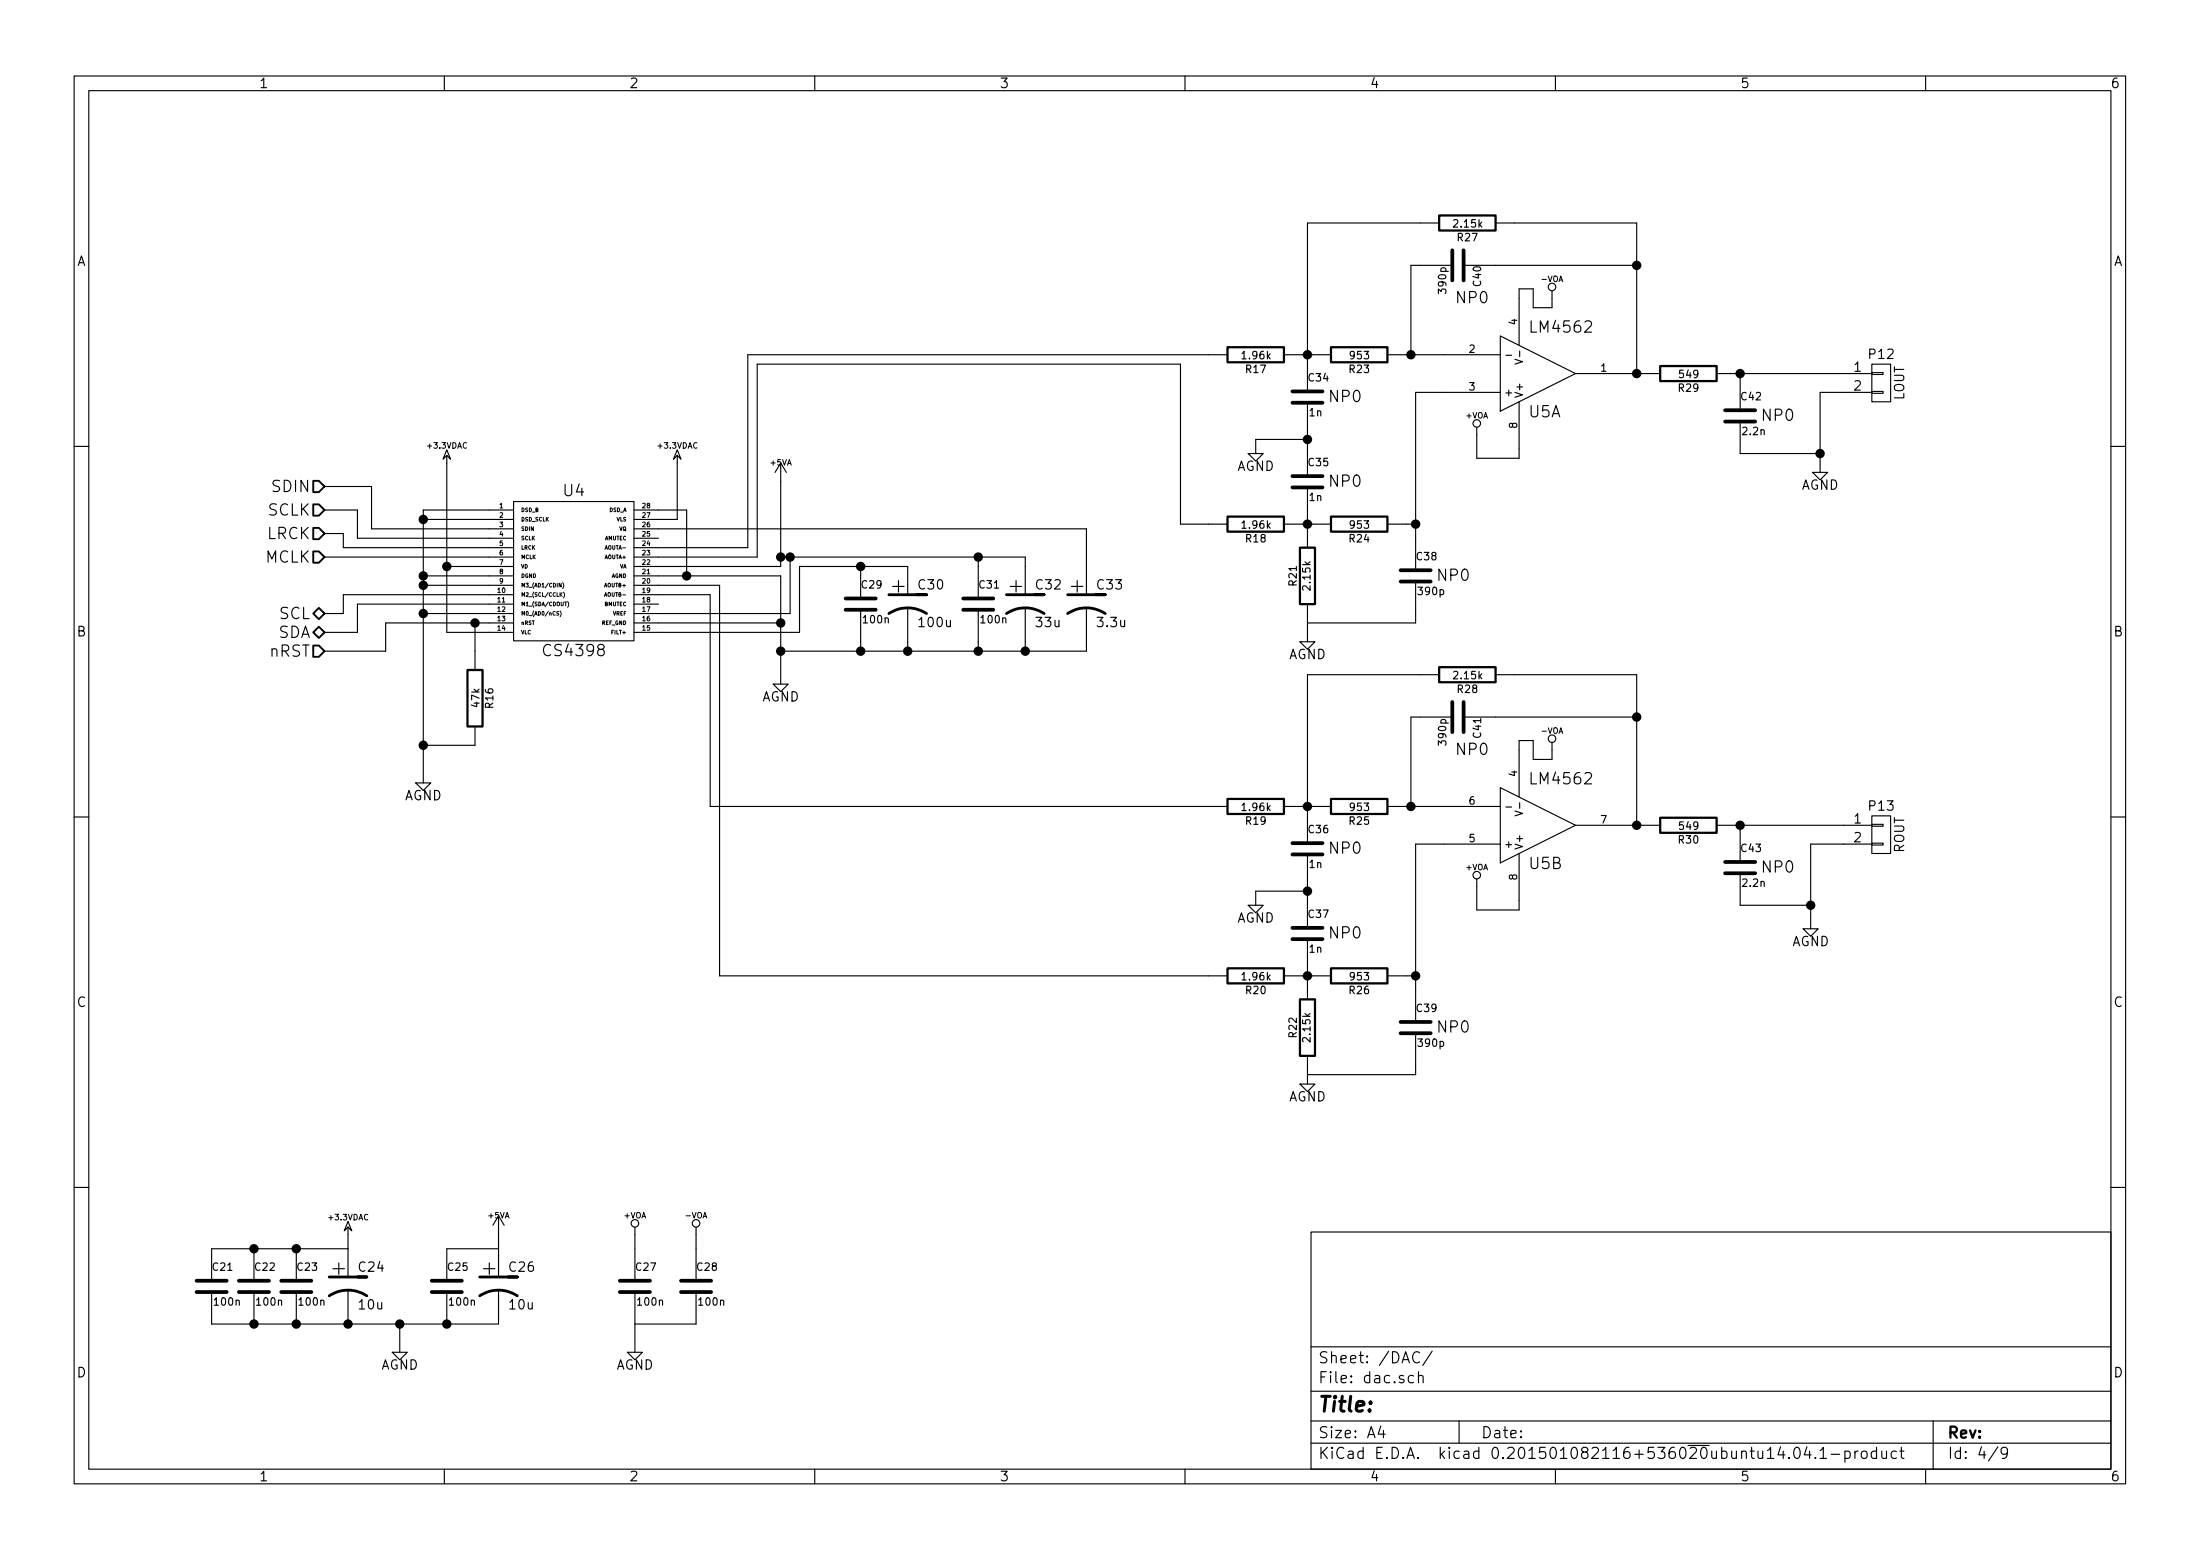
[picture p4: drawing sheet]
EESchema Schematic File Version 2
LIBS:power
LIBS:device
LIBS:transistors
LIBS:conn
LIBS:linear
LIBS:regul
LIBS:74xx
LIBS:cmos4000
LIBS:adc-dac
LIBS:memory
LIBS:xilinx
LIBS:special
LIBS:microcontrollers
LIBS:dsp
LIBS:microchip
LIBS:analog_switches
LIBS:motorola
LIBS:texas
LIBS:intel
LIBS:audio
LIBS:interface
LIBS:digital-audio
LIBS:philips
LIBS:display
LIBS:cypress
LIBS:siliconi
LIBS:opto
LIBS:atmel
LIBS:contrib
LIBS:valves
LIBS:energymicro-efm32
LIBS:preamp
LIBS:preamp-cache
EELAYER 25 0
EELAYER END
$Descr A4 11693 8268
encoding utf-8
Sheet 4 9
Title ""
Date ""
Rev ""
Comp ""
Comment1 ""
Comment2 ""
Comment3 ""
Comment4 ""
$EndDescr
$Comp
L CS4398 U4
U 1 1
P 3050 3025
F 0 "U4" H 3050 3450 60  0000 C CNN
F 1 "CS4398" H 3050 2600 60  0000 C CNN
F 2 "pre:TSSOP-28_4.4x9.7mm_Pitch0.65mm" H 3050 3025 60  0001 C CNN
F 3 "" H 3050 3025 60  0000 C CNN
	1    3050 3025
	1    0    0    -1  
$EndComp
$Comp
L +5VA #PWR031
U 1 1
P 2650 6550
F 0 "#PWR031" H 2650 6680 20  0001 C CNN
F 1 "+5VA" H 2650 6650 30  0000 C CNN
F 2 "" H 2650 6550 60  0000 C CNN
F 3 "" H 2650 6550 60  0000 C CNN
	1    2650 6550
	1    0    0    -1  
$EndComp
$Comp
L AGND #PWR032
U 1 1
P 2250 4150
F 0 "#PWR032" H 2250 4150 40  0001 C CNN
F 1 "AGND" H 2250 4080 50  0000 C CNN
F 2 "" H 2250 4150 60  0000 C CNN
F 3 "" H 2250 4150 60  0000 C CNN
	1    2250 4150
	1    0    0    -1  
$EndComp
$Comp
L C C23
U 1 1
P 1575 6825
F 0 "C23" H 1575 6925 40  0000 L CNN
F 1 "100n" H 1581 6740 40  0000 L CNN
F 2 "Capacitors_SMD:C_0603_HandSoldering" H 1613 6675 30  0001 C CNN
F 3 "" H 1575 6825 60  0000 C CNN
	1    1575 6825
	1    0    0    -1  
$EndComp
$Comp
L CP1 C24
U 1 1
P 1850 6825
F 0 "C24" H 1900 6925 50  0000 L CNN
F 1 "10u" H 1900 6725 50  0000 L CNN
F 2 "Capacitors_SMD:C_0805_HandSoldering" H 1850 6825 60  0001 C CNN
F 3 "" H 1850 6825 60  0000 C CNN
	1    1850 6825
	1    0    0    -1  
$EndComp
$Comp
L C C25
U 1 1
P 2375 6825
F 0 "C25" H 2375 6925 40  0000 L CNN
F 1 "100n" H 2381 6740 40  0000 L CNN
F 2 "Capacitors_SMD:C_0603_HandSoldering" H 2413 6675 30  0001 C CNN
F 3 "" H 2375 6825 60  0000 C CNN
	1    2375 6825
	1    0    0    -1  
$EndComp
$Comp
L AGND #PWR033
U 1 1
P 2125 7175
F 0 "#PWR033" H 2125 7175 40  0001 C CNN
F 1 "AGND" H 2125 7105 50  0000 C CNN
F 2 "" H 2125 7175 60  0000 C CNN
F 3 "" H 2125 7175 60  0000 C CNN
	1    2125 7175
	1    0    0    -1  
$EndComp
$Comp
L CP1 C26
U 1 1
P 2650 6825
F 0 "C26" H 2700 6925 50  0000 L CNN
F 1 "10u" H 2700 6725 50  0000 L CNN
F 2 "Capacitors_SMD:C_0805_HandSoldering" H 2650 6825 60  0001 C CNN
F 3 "" H 2650 6825 60  0000 C CNN
	1    2650 6825
	1    0    0    -1  
$EndComp
$Comp
L +5VA #PWR034
U 1 1
P 4150 2550
F 0 "#PWR034" H 4150 2680 20  0001 C CNN
F 1 "+5VA" H 4150 2650 30  0000 C CNN
F 2 "" H 4150 2550 60  0000 C CNN
F 3 "" H 4150 2550 60  0000 C CNN
	1    4150 2550
	1    0    0    -1  
$EndComp
$Comp
L AGND #PWR035
U 1 1
P 4150 3625
F 0 "#PWR035" H 4150 3625 40  0001 C CNN
F 1 "AGND" H 4150 3555 50  0000 C CNN
F 2 "" H 4150 3625 60  0000 C CNN
F 3 "" H 4150 3625 60  0000 C CNN
	1    4150 3625
	1    0    0    -1  
$EndComp
$Comp
L CP1 C33
U 1 1
P 5775 3200
F 0 "C33" H 5825 3300 50  0000 L CNN
F 1 "3.3u" H 5825 3100 50  0000 L CNN
F 2 "Capacitors_SMD:C_0805_HandSoldering" H 5775 3200 60  0001 C CNN
F 3 "" H 5775 3200 60  0000 C CNN
	1    5775 3200
	1    0    0    -1  
$EndComp
$Comp
L C C29
U 1 1
P 4575 3200
F 0 "C29" H 4575 3300 40  0000 L CNN
F 1 "100n" H 4581 3115 40  0000 L CNN
F 2 "Capacitors_SMD:C_0603_HandSoldering" H 4613 3050 30  0001 C CNN
F 3 "" H 4575 3200 60  0000 C CNN
	1    4575 3200
	1    0    0    -1  
$EndComp
$Comp
L CP1 C30
U 1 1
P 4825 3200
F 0 "C30" H 4875 3300 50  0000 L CNN
F 1 "100u" H 4875 3100 50  0000 L CNN
F 2 "Capacitors_Tantalum_SMD:TantalC_SizeB_EIA-3528_HandSoldering" H 4825 3200 60  0001 C CNN
F 3 "" H 4825 3200 60  0000 C CNN
	1    4825 3200
	1    0    0    -1  
$EndComp
$Comp
L C C31
U 1 1
P 5200 3200
F 0 "C31" H 5200 3300 40  0000 L CNN
F 1 "100n" H 5206 3115 40  0000 L CNN
F 2 "Capacitors_SMD:C_0603_HandSoldering" H 5238 3050 30  0001 C CNN
F 3 "" H 5200 3200 60  0000 C CNN
	1    5200 3200
	1    0    0    -1  
$EndComp
$Comp
L CP1 C32
U 1 1
P 5450 3200
F 0 "C32" H 5500 3300 50  0000 L CNN
F 1 "33u" H 5500 3100 50  0000 L CNN
F 2 "Capacitors_SMD:C_1210_HandSoldering" H 5450 3200 60  0001 C CNN
F 3 "" H 5450 3200 60  0000 C CNN
	1    5450 3200
	1    0    0    -1  
$EndComp
$Comp
L C C22
U 1 1
P 1350 6825
F 0 "C22" H 1350 6925 40  0000 L CNN
F 1 "100n" H 1356 6740 40  0000 L CNN
F 2 "Capacitors_SMD:C_0603_HandSoldering" H 1388 6675 30  0001 C CNN
F 3 "" H 1350 6825 60  0000 C CNN
	1    1350 6825
	1    0    0    -1  
$EndComp
$Comp
L C C21
U 1 1
P 1125 6825
F 0 "C21" H 1125 6925 40  0000 L CNN
F 1 "100n" H 1131 6740 40  0000 L CNN
F 2 "Capacitors_SMD:C_0603_HandSoldering" H 1163 6675 30  0001 C CNN
F 3 "" H 1125 6825 60  0000 C CNN
	1    1125 6825
	1    0    0    -1  
$EndComp
Text HLabel 1725 3350 0    60   BiDi ~ 0
SDA
Text HLabel 1725 2575 0    60   Input ~ 0
SDIN
Text HLabel 1725 2700 0    60   Input ~ 0
SCLK
Text HLabel 1725 2825 0    60   Input ~ 0
LRCK
Text HLabel 1725 2950 0    60   Input ~ 0
MCLK
$Comp
L +VOA #PWR036
U 1 1
P 3375 6550
F 0 "#PWR036" H 3375 6680 20  0001 C CNN
F 1 "+VOA" H 3375 6650 30  0000 C CNN
F 2 "" H 3375 6550 60  0000 C CNN
F 3 "" H 3375 6550 60  0000 C CNN
	1    3375 6550
	1    0    0    -1  
$EndComp
$Comp
L -VOA #PWR037
U 1 1
P 3700 6550
F 0 "#PWR037" H 3700 6680 20  0001 C CNN
F 1 "-VOA" H 3700 6650 30  0000 C CNN
F 2 "" H 3700 6550 60  0000 C CNN
F 3 "" H 3700 6550 60  0000 C CNN
	1    3700 6550
	1    0    0    -1  
$EndComp
$Comp
L LM4562 U5
U 1 1
P 8175 1975
F 0 "U5" H 8125 2175 60  0000 L CNN
F 1 "LM4562" H 8125 1725 60  0000 L CNN
F 2 "pre:SOIC-8-W" H 8175 1975 60  0001 C CNN
F 3 "" H 8175 1975 60  0000 C CNN
	1    8175 1975
	1    0    0    1   
$EndComp
$Comp
L LM4562 U5
U 2 1
P 8175 4375
F 0 "U5" H 8125 4575 60  0000 L CNN
F 1 "LM4562" H 8125 4125 60  0000 L CNN
F 2 "pre:SOIC-8-W" H 8175 4375 60  0001 C CNN
F 3 "" H 8175 4375 60  0000 C CNN
	2    8175 4375
	1    0    0    1   
$EndComp
$Comp
L C C27
U 1 1
P 3375 6825
F 0 "C27" H 3375 6925 40  0000 L CNN
F 1 "100n" H 3381 6740 40  0000 L CNN
F 2 "Capacitors_SMD:C_0603_HandSoldering" H 3413 6675 30  0001 C CNN
F 3 "" H 3375 6825 60  0000 C CNN
	1    3375 6825
	1    0    0    -1  
$EndComp
$Comp
L C C28
U 1 1
P 3700 6825
F 0 "C28" H 3700 6925 40  0000 L CNN
F 1 "100n" H 3706 6740 40  0000 L CNN
F 2 "Capacitors_SMD:C_0603_HandSoldering" H 3738 6675 30  0001 C CNN
F 3 "" H 3700 6825 60  0000 C CNN
	1    3700 6825
	1    0    0    -1  
$EndComp
$Comp
L AGND #PWR038
U 1 1
P 3375 7175
F 0 "#PWR038" H 3375 7175 40  0001 C CNN
F 1 "AGND" H 3375 7105 50  0000 C CNN
F 2 "" H 3375 7175 60  0000 C CNN
F 3 "" H 3375 7175 60  0000 C CNN
	1    3375 7175
	1    0    0    -1  
$EndComp
$Comp
L R R16
U 1 1
P 2525 3700
F 0 "R16" V 2605 3700 40  0000 C CNN
F 1 "47k" V 2532 3701 40  0000 C CNN
F 2 "Resistors_SMD:R_0805_HandSoldering" V 2455 3700 30  0001 C CNN
F 3 "" H 2525 3700 30  0000 C CNN
	1    2525 3700
	1    0    0    -1  
$EndComp
Text HLabel 1725 3250 0    60   BiDi ~ 0
SCL
Text HLabel 1725 3450 0    60   Input ~ 0
nRST
$Comp
L R R17
U 1 1
P 6675 1875
F 0 "R17" V 6755 1875 40  0000 C CNN
F 1 "1.96k" V 6682 1876 40  0000 C CNN
F 2 "Resistors_SMD:R_0805_HandSoldering" V 6605 1875 30  0001 C CNN
F 3 "" H 6675 1875 30  0000 C CNN
	1    6675 1875
	0    1    1    0   
$EndComp
$Comp
L R R23
U 1 1
P 7225 1875
F 0 "R23" V 7305 1875 40  0000 C CNN
F 1 "953" V 7232 1876 40  0000 C CNN
F 2 "Resistors_SMD:R_0805_HandSoldering" V 7155 1875 30  0001 C CNN
F 3 "" H 7225 1875 30  0000 C CNN
	1    7225 1875
	0    1    1    0   
$EndComp
$Comp
L C C34
U 1 1
P 6950 2100
F 0 "C34" H 6950 2200 40  0000 L CNN
F 1 "1n" H 6956 2015 40  0000 L CNN
F 2 "Capacitors_SMD:C_0603_HandSoldering" H 6988 1950 30  0001 C CNN
F 3 "" H 6950 2100 60  0000 C CNN
F 4 "NP0" H 7150 2100 60  0000 C CNN "Note"
	1    6950 2100
	1    0    0    -1  
$EndComp
$Comp
L C C35
U 1 1
P 6950 2550
F 0 "C35" H 6950 2650 40  0000 L CNN
F 1 "1n" H 6956 2465 40  0000 L CNN
F 2 "Capacitors_SMD:C_0603_HandSoldering" H 6988 2400 30  0001 C CNN
F 3 "" H 6950 2550 60  0000 C CNN
F 4 "NP0" H 7150 2550 60  0000 C CNN "Note"
	1    6950 2550
	1    0    0    -1  
$EndComp
$Comp
L AGND #PWR039
U 1 1
P 6675 2400
F 0 "#PWR039" H 6675 2400 40  0001 C CNN
F 1 "AGND" H 6675 2330 50  0000 C CNN
F 2 "" H 6675 2400 60  0000 C CNN
F 3 "" H 6675 2400 60  0000 C CNN
	1    6675 2400
	1    0    0    -1  
$EndComp
$Comp
L R R18
U 1 1
P 6675 2775
F 0 "R18" V 6755 2775 40  0000 C CNN
F 1 "1.96k" V 6682 2776 40  0000 C CNN
F 2 "Resistors_SMD:R_0805_HandSoldering" V 6605 2775 30  0001 C CNN
F 3 "" H 6675 2775 30  0000 C CNN
	1    6675 2775
	0    1    1    0   
$EndComp
$Comp
L R R24
U 1 1
P 7225 2775
F 0 "R24" V 7305 2775 40  0000 C CNN
F 1 "953" V 7232 2776 40  0000 C CNN
F 2 "Resistors_SMD:R_0805_HandSoldering" V 7155 2775 30  0001 C CNN
F 3 "" H 7225 2775 30  0000 C CNN
	1    7225 2775
	0    1    1    0   
$EndComp
$Comp
L C C40
U 1 1
P 7750 1400
F 0 "C40" H 7750 1500 40  0000 L CNN
F 1 "390p" H 7756 1315 40  0000 L CNN
F 2 "Capacitors_SMD:C_0603_HandSoldering" H 7788 1250 30  0001 C CNN
F 3 "" H 7750 1400 60  0000 C CNN
F 4 "NP0" V 7925 1475 60  0000 C CNN "Note"
	1    7750 1400
	0    1    1    0   
$EndComp
$Comp
L R R27
U 1 1
P 7800 1175
F 0 "R27" V 7880 1175 40  0000 C CNN
F 1 "2.15k" V 7807 1176 40  0000 C CNN
F 2 "Resistors_SMD:R_0805_HandSoldering" V 7730 1175 30  0001 C CNN
F 3 "" H 7800 1175 30  0000 C CNN
	1    7800 1175
	0    1    1    0   
$EndComp
Wire Wire Line
	1125 7025 2650 7025
Wire Wire Line
	1125 6625 1850 6625
Wire Wire Line
	2375 6625 2650 6625
Wire Wire Line
	2650 6625 2650 6550
Wire Wire Line
	1850 6625 1850 6550
Connection ~ 2375 7025
Connection ~ 1850 7025
Wire Wire Line
	2125 7025 2125 7175
Connection ~ 2125 7025
Wire Wire Line
	2250 3050 2600 3050
Wire Wire Line
	2250 2700 2250 4150
Wire Wire Line
	2375 2450 2375 3350
Wire Wire Line
	2375 3000 2600 3000
Wire Wire Line
	4150 2550 4150 3000
Wire Wire Line
	4150 3000 3500 3000
Wire Wire Line
	4150 3050 4150 3625
Wire Wire Line
	3500 3050 4150 3050
Wire Wire Line
	3500 3300 4150 3300
Connection ~ 4150 3300
Wire Wire Line
	3500 2800 5775 2800
Wire Wire Line
	5775 2800 5775 3000
Wire Wire Line
	5775 3450 5775 3400
Wire Wire Line
	4150 3450 5775 3450
Connection ~ 4150 3450
Wire Wire Line
	4575 3400 4575 3450
Connection ~ 4575 3450
Wire Wire Line
	4825 3400 4825 3450
Connection ~ 4825 3450
Wire Wire Line
	4250 3000 4825 3000
Wire Wire Line
	3500 3350 4250 3350
Wire Wire Line
	4250 3350 4250 3000
Connection ~ 4575 3000
Wire Wire Line
	5200 3400 5200 3450
Connection ~ 5200 3450
Wire Wire Line
	5450 3400 5450 3450
Connection ~ 5450 3450
Wire Wire Line
	3500 3250 4200 3250
Wire Wire Line
	4200 3250 4200 2950
Wire Wire Line
	4150 2950 5450 2950
Wire Wire Line
	5450 2950 5450 3000
Wire Wire Line
	5200 3000 5200 2950
Connection ~ 5200 2950
Connection ~ 4150 2950
Connection ~ 4200 2950
Connection ~ 1575 6625
Connection ~ 1350 6625
Connection ~ 1575 7025
Connection ~ 1350 7025
Wire Wire Line
	2375 3350 2600 3350
Connection ~ 2375 3000
Wire Wire Line
	3600 2450 3600 2750
Wire Wire Line
	3600 2750 3500 2750
Wire Wire Line
	2600 3150 1825 3150
Wire Wire Line
	1825 3150 1825 3250
Wire Wire Line
	1825 3250 1725 3250
Wire Wire Line
	2600 3200 1900 3200
Wire Wire Line
	1900 3200 1900 3350
Wire Wire Line
	1900 3350 1725 3350
Wire Wire Line
	2600 2950 1725 2950
Wire Wire Line
	2600 2900 1825 2900
Wire Wire Line
	1825 2900 1825 2825
Wire Wire Line
	1825 2825 1725 2825
Wire Wire Line
	2600 2850 1900 2850
Wire Wire Line
	1900 2850 1900 2700
Wire Wire Line
	1900 2700 1725 2700
Wire Wire Line
	2600 2800 1975 2800
Wire Wire Line
	1975 2800 1975 2575
Wire Wire Line
	1975 2575 1725 2575
Wire Wire Line
	2250 2700 2600 2700
Connection ~ 2250 3050
Wire Wire Line
	2600 2750 2250 2750
Connection ~ 2250 2750
Wire Wire Line
	3500 2700 3650 2700
Wire Wire Line
	3650 2700 3650 3050
Connection ~ 3650 3050
Wire Wire Line
	3375 6625 3375 6550
Wire Wire Line
	3700 6625 3700 6550
Wire Wire Line
	3375 7025 3700 7025
Wire Wire Line
	3375 7025 3375 7175
Wire Wire Line
	2525 3950 2250 3950
Connection ~ 2250 3950
Wire Wire Line
	2525 3450 2525 3300
Connection ~ 2525 3300
Wire Wire Line
	2050 3300 2600 3300
Wire Wire Line
	2050 3300 2050 3450
Wire Wire Line
	2050 3450 1725 3450
Wire Wire Line
	2600 3100 2250 3100
Connection ~ 2250 3100
Wire Wire Line
	2600 3250 2250 3250
Connection ~ 2250 3250
Wire Wire Line
	6925 1875 6975 1875
Wire Wire Line
	6950 1175 6950 1900
Connection ~ 6950 1875
Wire Wire Line
	6950 2300 6950 2350
Wire Wire Line
	6950 2325 6675 2325
Wire Wire Line
	6675 2325 6675 2400
Connection ~ 6950 2325
Wire Wire Line
	6925 2775 6975 2775
Wire Wire Line
	6950 2750 6950 2800
Connection ~ 6950 2775
Wire Wire Line
	7475 1875 7675 1875
Wire Wire Line
	7675 2075 7525 2075
Wire Wire Line
	7525 2075 7525 2850
Wire Wire Line
	7525 2775 7475 2775
Wire Wire Line
	7550 1400 7500 1400
Wire Wire Line
	7500 1400 7500 1875
Connection ~ 7500 1875
Wire Wire Line
	7950 1400 8700 1400
Wire Wire Line
	8700 1175 8700 1975
Wire Wire Line
	6950 1175 7550 1175
Wire Wire Line
	8050 1175 8700 1175
Connection ~ 8700 1400
$Comp
L R R21
U 1 1
P 6950 3050
F 0 "R21" V 7030 3050 40  0000 C CNN
F 1 "2.15k" V 6957 3051 40  0000 C CNN
F 2 "Resistors_SMD:R_0805_HandSoldering" V 6880 3050 30  0001 C CNN
F 3 "" H 6950 3050 30  0000 C CNN
	1    6950 3050
	-1   0    0    1   
$EndComp
$Comp
L C C38
U 1 1
P 7525 3050
F 0 "C38" H 7525 3150 40  0000 L CNN
F 1 "390p" H 7531 2965 40  0000 L CNN
F 2 "Capacitors_SMD:C_0603_HandSoldering" H 7563 2900 30  0001 C CNN
F 3 "" H 7525 3050 60  0000 C CNN
F 4 "NP0" H 7725 3050 60  0000 C CNN "Note"
	1    7525 3050
	1    0    0    -1  
$EndComp
Connection ~ 7525 2775
Wire Wire Line
	6950 3300 7525 3300
Wire Wire Line
	7525 3300 7525 3250
$Comp
L +VOA #PWR040
U 1 1
P 7850 2300
F 0 "#PWR040" H 7850 2430 20  0001 C CNN
F 1 "+VOA" H 7850 2400 30  0000 C CNN
F 2 "" H 7850 2300 60  0000 C CNN
F 3 "" H 7850 2300 60  0000 C CNN
	1    7850 2300
	1    0    0    -1  
$EndComp
$Comp
L -VOA #PWR041
U 1 1
P 8250 1575
F 0 "#PWR041" H 8250 1705 20  0001 C CNN
F 1 "-VOA" H 8250 1675 30  0000 C CNN
F 2 "" H 8250 1575 60  0000 C CNN
F 3 "" H 8250 1575 60  0000 C CNN
	1    8250 1575
	1    0    0    -1  
$EndComp
Wire Wire Line
	8075 1575 8075 1525
Wire Wire Line
	8075 1525 8150 1525
Wire Wire Line
	8150 1525 8150 1625
Wire Wire Line
	8150 1625 8250 1625
Wire Wire Line
	8250 1625 8250 1575
Wire Wire Line
	7850 2300 7850 2425
Wire Wire Line
	7850 2425 8075 2425
Wire Wire Line
	8075 2425 8075 2375
$Comp
L R R19
U 1 1
P 6675 4275
F 0 "R19" V 6755 4275 40  0000 C CNN
F 1 "1.96k" V 6682 4276 40  0000 C CNN
F 2 "Resistors_SMD:R_0805_HandSoldering" V 6605 4275 30  0001 C CNN
F 3 "" H 6675 4275 30  0000 C CNN
	1    6675 4275
	0    1    1    0   
$EndComp
$Comp
L R R25
U 1 1
P 7225 4275
F 0 "R25" V 7305 4275 40  0000 C CNN
F 1 "953" V 7232 4276 40  0000 C CNN
F 2 "Resistors_SMD:R_0805_HandSoldering" V 7155 4275 30  0001 C CNN
F 3 "" H 7225 4275 30  0000 C CNN
	1    7225 4275
	0    1    1    0   
$EndComp
$Comp
L C C36
U 1 1
P 6950 4500
F 0 "C36" H 6950 4600 40  0000 L CNN
F 1 "1n" H 6956 4415 40  0000 L CNN
F 2 "Capacitors_SMD:C_0603_HandSoldering" H 6988 4350 30  0001 C CNN
F 3 "" H 6950 4500 60  0000 C CNN
F 4 "NP0" H 7150 4500 60  0000 C CNN "Note"
	1    6950 4500
	1    0    0    -1  
$EndComp
$Comp
L C C37
U 1 1
P 6950 4950
F 0 "C37" H 6950 5050 40  0000 L CNN
F 1 "1n" H 6956 4865 40  0000 L CNN
F 2 "Capacitors_SMD:C_0603_HandSoldering" H 6988 4800 30  0001 C CNN
F 3 "" H 6950 4950 60  0000 C CNN
F 4 "NP0" H 7150 4950 60  0000 C CNN "Note"
	1    6950 4950
	1    0    0    -1  
$EndComp
$Comp
L AGND #PWR042
U 1 1
P 6675 4800
F 0 "#PWR042" H 6675 4800 40  0001 C CNN
F 1 "AGND" H 6675 4730 50  0000 C CNN
F 2 "" H 6675 4800 60  0000 C CNN
F 3 "" H 6675 4800 60  0000 C CNN
	1    6675 4800
	1    0    0    -1  
$EndComp
$Comp
L R R20
U 1 1
P 6675 5175
F 0 "R20" V 6755 5175 40  0000 C CNN
F 1 "1.96k" V 6682 5176 40  0000 C CNN
F 2 "Resistors_SMD:R_0805_HandSoldering" V 6605 5175 30  0001 C CNN
F 3 "" H 6675 5175 30  0000 C CNN
	1    6675 5175
	0    1    1    0   
$EndComp
$Comp
L R R26
U 1 1
P 7225 5175
F 0 "R26" V 7305 5175 40  0000 C CNN
F 1 "953" V 7232 5176 40  0000 C CNN
F 2 "Resistors_SMD:R_0805_HandSoldering" V 7155 5175 30  0001 C CNN
F 3 "" H 7225 5175 30  0000 C CNN
	1    7225 5175
	0    1    1    0   
$EndComp
$Comp
L C C41
U 1 1
P 7750 3800
F 0 "C41" H 7750 3900 40  0000 L CNN
F 1 "390p" H 7756 3715 40  0000 L CNN
F 2 "Capacitors_SMD:C_0603_HandSoldering" H 7788 3650 30  0001 C CNN
F 3 "" H 7750 3800 60  0000 C CNN
F 4 "NP0" V 7925 3875 60  0000 C CNN "Note"
	1    7750 3800
	0    1    1    0   
$EndComp
$Comp
L R R28
U 1 1
P 7800 3575
F 0 "R28" V 7880 3575 40  0000 C CNN
F 1 "2.15k" V 7807 3576 40  0000 C CNN
F 2 "Resistors_SMD:R_0805_HandSoldering" V 7730 3575 30  0001 C CNN
F 3 "" H 7800 3575 30  0000 C CNN
	1    7800 3575
	0    1    1    0   
$EndComp
Wire Wire Line
	6925 4275 6975 4275
Wire Wire Line
	6950 3575 6950 4300
Connection ~ 6950 4275
Wire Wire Line
	6950 4700 6950 4750
Wire Wire Line
	6950 4725 6675 4725
Wire Wire Line
	6675 4725 6675 4800
Connection ~ 6950 4725
Wire Wire Line
	6925 5175 6975 5175
Wire Wire Line
	6950 5150 6950 5200
Connection ~ 6950 5175
Wire Wire Line
	7475 4275 7675 4275
Wire Wire Line
	7675 4475 7525 4475
Wire Wire Line
	7525 4475 7525 5250
Wire Wire Line
	7525 5175 7475 5175
Wire Wire Line
	7550 3800 7500 3800
Wire Wire Line
	7500 3800 7500 4275
Connection ~ 7500 4275
Wire Wire Line
	7950 3800 8700 3800
Wire Wire Line
	8700 3575 8700 4375
Wire Wire Line
	6950 3575 7550 3575
Wire Wire Line
	8050 3575 8700 3575
Connection ~ 8700 3800
$Comp
L R R22
U 1 1
P 6950 5450
F 0 "R22" V 7030 5450 40  0000 C CNN
F 1 "2.15k" V 6957 5451 40  0000 C CNN
F 2 "Resistors_SMD:R_0805_HandSoldering" V 6880 5450 30  0001 C CNN
F 3 "" H 6950 5450 30  0000 C CNN
	1    6950 5450
	-1   0    0    1   
$EndComp
$Comp
L C C39
U 1 1
P 7525 5450
F 0 "C39" H 7525 5550 40  0000 L CNN
F 1 "390p" H 7531 5365 40  0000 L CNN
F 2 "Capacitors_SMD:C_0603_HandSoldering" H 7563 5300 30  0001 C CNN
F 3 "" H 7525 5450 60  0000 C CNN
F 4 "NP0" H 7725 5450 60  0000 C CNN "Note"
	1    7525 5450
	1    0    0    -1  
$EndComp
Connection ~ 7525 5175
Wire Wire Line
	6950 5700 7525 5700
Wire Wire Line
	7525 5700 7525 5650
$Comp
L AGND #PWR043
U 1 1
P 6950 5750
F 0 "#PWR043" H 6950 5750 40  0001 C CNN
F 1 "AGND" H 6950 5680 50  0000 C CNN
F 2 "" H 6950 5750 60  0000 C CNN
F 3 "" H 6950 5750 60  0000 C CNN
	1    6950 5750
	1    0    0    -1  
$EndComp
Wire Wire Line
	6950 5750 6950 5700
$Comp
L +VOA #PWR044
U 1 1
P 7850 4700
F 0 "#PWR044" H 7850 4830 20  0001 C CNN
F 1 "+VOA" H 7850 4800 30  0000 C CNN
F 2 "" H 7850 4700 60  0000 C CNN
F 3 "" H 7850 4700 60  0000 C CNN
	1    7850 4700
	1    0    0    -1  
$EndComp
Wire Wire Line
	8075 3975 8075 3925
Wire Wire Line
	8075 3925 8150 3925
Wire Wire Line
	8150 3925 8150 4025
Wire Wire Line
	8150 4025 8250 4025
Wire Wire Line
	8250 4025 8250 3975
Wire Wire Line
	8075 4825 8075 4775
Wire Wire Line
	7850 4825 8075 4825
Wire Wire Line
	7850 4700 7850 4825
$Comp
L -VOA #PWR045
U 1 1
P 8250 3975
F 0 "#PWR045" H 8250 4105 20  0001 C CNN
F 1 "-VOA" H 8250 4075 30  0000 C CNN
F 2 "" H 8250 3975 60  0000 C CNN
F 3 "" H 8250 3975 60  0000 C CNN
	1    8250 3975
	1    0    0    -1  
$EndComp
Wire Wire Line
	3500 2900 3975 2900
Wire Wire Line
	3975 2900 3975 1875
Wire Wire Line
	3975 1875 6425 1875
Wire Wire Line
	6425 2775 6275 2775
Wire Wire Line
	6275 2775 6275 1925
Wire Wire Line
	6275 1925 4025 1925
Wire Wire Line
	4025 1925 4025 2950
Wire Wire Line
	4025 2950 3500 2950
Wire Wire Line
	6425 4275 3775 4275
Wire Wire Line
	3775 4275 3775 3150
Wire Wire Line
	3775 3150 3500 3150
Wire Wire Line
	3500 3100 3825 3100
Wire Wire Line
	3825 3100 3825 5175
Wire Wire Line
	3825 5175 6425 5175
$Comp
L CONN_01X02 P12
U 1 1
P 10000 2025
F 0 "P12" H 10000 2175 50  0000 C CNN
F 1 "LOUT" V 10100 2025 50  0000 C CNN
F 2 "pa:Terminal_Block_2_2.5mm" H 10000 2025 60  0001 C CNN
F 3 "" H 10000 2025 60  0000 C CNN
	1    10000 2025
	1    0    0    -1  
$EndComp
$Comp
L AGND #PWR046
U 1 1
P 9675 2500
F 0 "#PWR046" H 9675 2500 40  0001 C CNN
F 1 "AGND" H 9675 2430 50  0000 C CNN
F 2 "" H 9675 2500 60  0000 C CNN
F 3 "" H 9675 2500 60  0000 C CNN
	1    9675 2500
	1    0    0    -1  
$EndComp
Wire Wire Line
	9800 2075 9675 2075
Wire Wire Line
	9675 2075 9675 2500
$Comp
L CONN_01X02 P13
U 1 1
P 10000 4425
F 0 "P13" H 10000 4575 50  0000 C CNN
F 1 "ROUT" V 10100 4425 50  0000 C CNN
F 2 "pa:Terminal_Block_2_2.5mm" H 10000 4425 60  0001 C CNN
F 3 "" H 10000 4425 60  0000 C CNN
	1    10000 4425
	1    0    0    -1  
$EndComp
Connection ~ 8700 4375
$Comp
L AGND #PWR047
U 1 1
P 9625 4925
F 0 "#PWR047" H 9625 4925 40  0001 C CNN
F 1 "AGND" H 9625 4855 50  0000 C CNN
F 2 "" H 9625 4925 60  0000 C CNN
F 3 "" H 9625 4925 60  0000 C CNN
	1    9625 4925
	1    0    0    -1  
$EndComp
Wire Wire Line
	9800 4475 9625 4475
Wire Wire Line
	9625 4475 9625 4925
$Comp
L R R29
U 1 1
P 8975 1975
F 0 "R29" V 9055 1975 40  0000 C CNN
F 1 "549" V 8982 1976 40  0000 C CNN
F 2 "Resistors_SMD:R_0805_HandSoldering" V 8905 1975 30  0001 C CNN
F 3 "" H 8975 1975 30  0000 C CNN
	1    8975 1975
	0    1    1    0   
$EndComp
$Comp
L C C42
U 1 1
P 9250 2200
F 0 "C42" H 9250 2300 40  0000 L CNN
F 1 "2.2n" H 9256 2115 40  0000 L CNN
F 2 "Capacitors_SMD:C_0603_HandSoldering" H 9288 2050 30  0001 C CNN
F 3 "" H 9250 2200 60  0000 C CNN
F 4 "NP0" H 9450 2200 60  0000 C CNN "Note"
	1    9250 2200
	1    0    0    -1  
$EndComp
Wire Wire Line
	9225 1975 9800 1975
Wire Wire Line
	9250 1975 9250 2000
Wire Wire Line
	9250 2400 9675 2400
Connection ~ 9675 2400
Connection ~ 9250 1975
$Comp
L R R30
U 1 1
P 8975 4375
F 0 "R30" V 9055 4375 40  0000 C CNN
F 1 "549" V 8982 4376 40  0000 C CNN
F 2 "Resistors_SMD:R_0805_HandSoldering" V 8905 4375 30  0001 C CNN
F 3 "" H 8975 4375 30  0000 C CNN
	1    8975 4375
	0    1    1    0   
$EndComp
Wire Wire Line
	8675 4375 8725 4375
$Comp
L C C43
U 1 1
P 9250 4600
F 0 "C43" H 9250 4700 40  0000 L CNN
F 1 "2.2n" H 9256 4515 40  0000 L CNN
F 2 "Capacitors_SMD:C_0603_HandSoldering" H 9288 4450 30  0001 C CNN
F 3 "" H 9250 4600 60  0000 C CNN
F 4 "NP0" H 9450 4600 60  0000 C CNN "Note"
	1    9250 4600
	1    0    0    -1  
$EndComp
Wire Wire Line
	9225 4375 9800 4375
Wire Wire Line
	9250 4375 9250 4400
Connection ~ 9250 4375
Wire Wire Line
	9250 4800 9625 4800
Connection ~ 9625 4800
$Comp
L AGND #PWR048
U 1 1
P 6950 3400
F 0 "#PWR048" H 6950 3400 40  0001 C CNN
F 1 "AGND" H 6950 3330 50  0000 C CNN
F 2 "" H 6950 3400 60  0000 C CNN
F 3 "" H 6950 3400 60  0000 C CNN
	1    6950 3400
	1    0    0    -1  
$EndComp
Wire Wire Line
	6950 3400 6950 3300
Wire Wire Line
	8675 1975 8725 1975
Connection ~ 8700 1975
$Comp
L +3.3VDAC #PWR049
U 1 1
P 1850 6550
F 0 "#PWR049" H 1850 6670 20  0001 C CNN
F 1 "+3.3VDAC" H 1850 6640 30  0000 C CNN
F 2 "" H 1850 6550 60  0000 C CNN
F 3 "" H 1850 6550 60  0000 C CNN
	1    1850 6550
	1    0    0    -1  
$EndComp
$Comp
L +3.3VDAC #PWR050
U 1 1
P 2375 2450
F 0 "#PWR050" H 2375 2570 20  0001 C CNN
F 1 "+3.3VDAC" H 2375 2540 30  0000 C CNN
F 2 "" H 2375 2450 60  0000 C CNN
F 3 "" H 2375 2450 60  0000 C CNN
	1    2375 2450
	1    0    0    -1  
$EndComp
$Comp
L +3.3VDAC #PWR051
U 1 1
P 3600 2450
F 0 "#PWR051" H 3600 2570 20  0001 C CNN
F 1 "+3.3VDAC" H 3600 2540 30  0000 C CNN
F 2 "" H 3600 2450 60  0000 C CNN
F 3 "" H 3600 2450 60  0000 C CNN
	1    3600 2450
	1    0    0    -1  
$EndComp
$EndSCHEMATC
